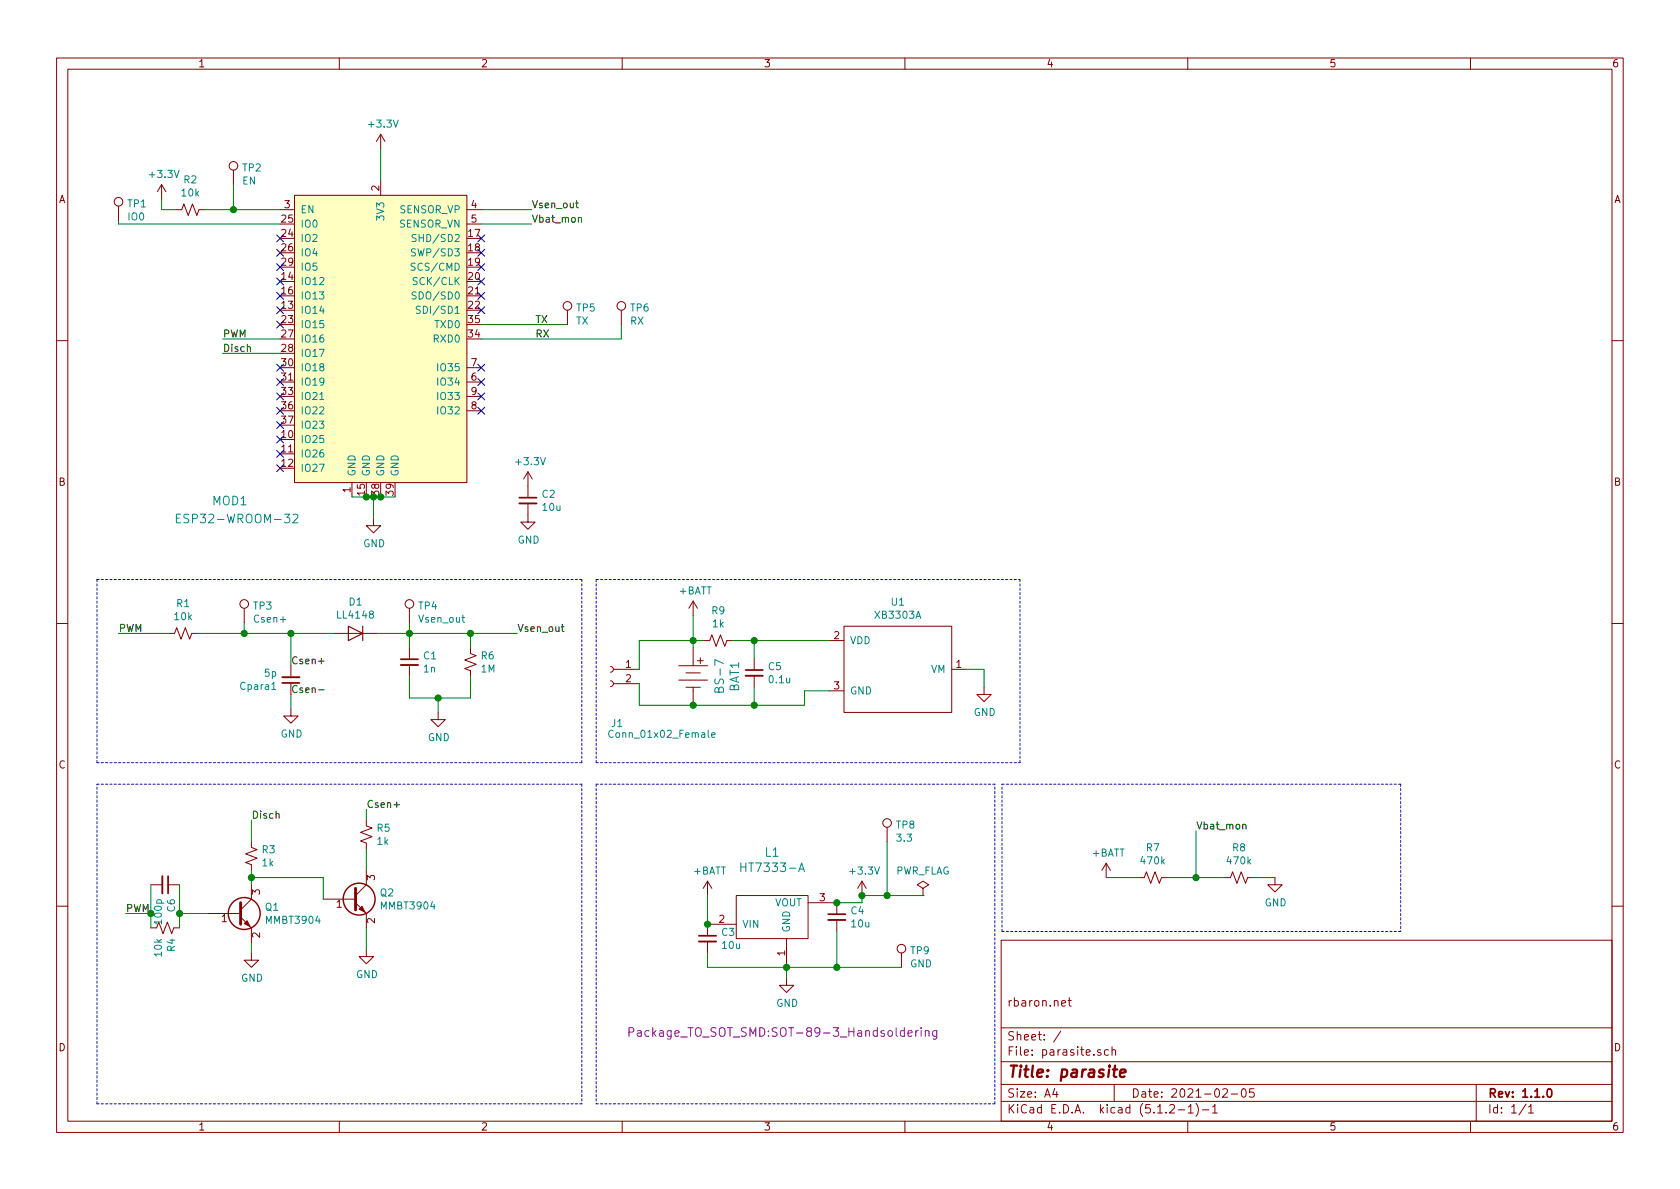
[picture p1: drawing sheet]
EESchema Schematic File Version 4
LIBS:parasite-cache
EELAYER 29 0
EELAYER END
$Descr A4 11693 8268
encoding utf-8
Sheet 1 1
Title "parasite"
Date "2021-02-05"
Rev "1.1.0"
Comp ""
Comment1 "rbaron.net"
Comment2 ""
Comment3 ""
Comment4 ""
$EndDescr
$Comp
L dk_RF-Transceiver-Modules:ESP32-WROOM-32 MOD1
U 1 1
P 2450 1350
F 0 "MOD1" H 1600 -775 60  0000 C CNN
F 1 "ESP32-WROOM-32" H 1650 -900 60  0000 C CNN
F 2 "RF_Module:ESP32-WROOM-32" H 2650 1550 60  0001 L CNN
F 3 "https://www.espressif.com/sites/default/files/documentation/esp32-wroom-32_datasheet_en.pdf" H 2650 1650 60  0001 L CNN
F 4 "1904-1010-1-ND" H 2650 1750 60  0001 L CNN "Digi-Key_PN"
F 5 "ESP32-WROOM-32" H 2650 1850 60  0001 L CNN "MPN"
F 6 "RF/IF and RFID" H 2650 1950 60  0001 L CNN "Category"
F 7 "RF Transceiver Modules" H 2650 2050 60  0001 L CNN "Family"
F 8 "https://www.espressif.com/sites/default/files/documentation/esp32-wroom-32_datasheet_en.pdf" H 2650 2150 60  0001 L CNN "DK_Datasheet_Link"
F 9 "/product-detail/en/espressif-systems/ESP32-WROOM-32/1904-1010-1-ND/8544305" H 2650 2250 60  0001 L CNN "DK_Detail_Page"
F 10 "SMD MODULE, ESP32-D0WDQ6, 32MBIT" H 2650 2350 60  0001 L CNN "Description"
F 11 "Espressif Systems" H 2650 2450 60  0001 L CNN "Manufacturer"
F 12 "Active" H 2650 2550 60  0001 L CNN "Status"
	1    2450 1350
	1    0    0    -1  
$EndComp
Wire Wire Line
	1950 2350 1550 2350
$Comp
L Device:C_Small C2
U 1 1
P 3675 3475
F 0 "C2" H 3767 3521 50  0000 L CNN
F 1 "10u" H 3767 3430 50  0000 L CNN
F 2 "Capacitor_SMD:C_0805_2012Metric" H 3675 3475 50  0001 C CNN
F 3 "~" H 3675 3475 50  0001 C CNN
	1    3675 3475
	1    0    0    -1  
$EndComp
$Comp
L power:GND #PWR0102
U 1 1
P 3675 3575
F 0 "#PWR0102" H 3675 3325 50  0001 C CNN
F 1 "GND" H 3680 3402 50  0000 C CNN
F 2 "" H 3675 3575 50  0001 C CNN
F 3 "" H 3675 3575 50  0001 C CNN
	1    3675 3575
	1    0    0    -1  
$EndComp
$Comp
L power:GND #PWR0103
U 1 1
P 2600 3600
F 0 "#PWR0103" H 2600 3350 50  0001 C CNN
F 1 "GND" H 2605 3427 50  0000 C CNN
F 2 "" H 2600 3600 50  0001 C CNN
F 3 "" H 2600 3600 50  0001 C CNN
	1    2600 3600
	1    0    0    -1  
$EndComp
Wire Wire Line
	2550 3450 2600 3450
Connection ~ 2650 3450
Wire Wire Line
	2650 3450 2750 3450
Wire Wire Line
	2600 3600 2600 3450
Connection ~ 2600 3450
Wire Wire Line
	2600 3450 2650 3450
$Comp
L Device:R_Small_US R2
U 1 1
P 1325 1450
F 0 "R2" V 1530 1450 50  0000 C CNN
F 1 "10k" V 1439 1450 50  0000 C CNN
F 2 "Resistor_SMD:R_0805_2012Metric" V 1255 1450 50  0001 C CNN
F 3 "~" H 1325 1450 50  0001 C CNN
	1    1325 1450
	0    -1   -1   0   
$EndComp
Wire Wire Line
	1425 1450 1625 1450
Wire Wire Line
	1625 1275 1625 1450
Connection ~ 1625 1450
Wire Wire Line
	1625 1450 1950 1450
Wire Wire Line
	1125 1375 1125 1450
Wire Wire Line
	1225 1450 1125 1450
Wire Wire Line
	1950 1550 825  1550
Wire Wire Line
	825  1550 825  1525
Text Label 3725 2250 0    50   ~ 0
TX
Text Label 3725 2350 0    50   ~ 0
RX
$Comp
L Connector:Conn_01x02_Female J1
U 1 1
P 4250 4650
F 0 "J1" H 4250 4275 50  0000 R CNN
F 1 "Conn_01x02_Female" H 4275 4200 50  0000 R CNN
F 2 "Connector_JST:JST_PH_S2B-PH-K_1x02_P2.00mm_Horizontal" H 4250 4650 50  0001 C CNN
F 3 "~" H 4250 4650 50  0001 C CNN
	1    4250 4650
	-1   0    0    -1  
$EndComp
$Comp
L power:+BATT #PWR0107
U 1 1
P 4925 6225
F 0 "#PWR0107" H 4925 6075 50  0001 C CNN
F 1 "+BATT" H 4940 6398 50  0000 C CNN
F 2 "" H 4925 6225 50  0001 C CNN
F 3 "" H 4925 6225 50  0001 C CNN
	1    4925 6225
	1    0    0    -1  
$EndComp
$Comp
L ht7333-a:HT7333-A L1
U 1 1
P 5325 6425
F 0 "L1" H 5375 6928 60  0000 C CNN
F 1 "HT7333-A" H 5375 6822 60  0000 C CNN
F 2 "Package_TO_SOT_SMD:SOT-89-3_Handsoldering" H 5450 5675 60  0000 C CNN
F 3 "" H 5325 6425 60  0000 C CNN
	1    5325 6425
	1    0    0    -1  
$EndComp
Wire Wire Line
	6000 6225 6000 6275
$Comp
L power:GND #PWR0109
U 1 1
P 5475 6800
F 0 "#PWR0109" H 5475 6550 50  0001 C CNN
F 1 "GND" H 5480 6627 50  0000 C CNN
F 2 "" H 5475 6800 50  0001 C CNN
F 3 "" H 5475 6800 50  0001 C CNN
	1    5475 6800
	1    0    0    -1  
$EndComp
$Comp
L Device:C_Small C4
U 1 1
P 5825 6375
F 0 "C4" H 5917 6421 50  0000 L CNN
F 1 "10u" H 5917 6330 50  0000 L CNN
F 2 "Capacitor_SMD:C_0805_2012Metric" H 5825 6375 50  0001 C CNN
F 3 "~" H 5825 6375 50  0001 C CNN
	1    5825 6375
	1    0    0    -1  
$EndComp
$Comp
L Device:C_Small C3
U 1 1
P 4925 6525
F 0 "C3" H 5017 6571 50  0000 L CNN
F 1 "10u" H 5017 6480 50  0000 L CNN
F 2 "Capacitor_SMD:C_0805_2012Metric" H 4925 6525 50  0001 C CNN
F 3 "~" H 4925 6525 50  0001 C CNN
	1    4925 6525
	1    0    0    -1  
$EndComp
Wire Wire Line
	3350 2250 3950 2250
Wire Wire Line
	4325 2350 4325 2250
Wire Wire Line
	3350 2350 4325 2350
Text Label 1550 2350 0    50   ~ 0
PWM
Text Label 825  4400 0    50   ~ 0
PWM
$Comp
L Device:R_Small_US R1
U 1 1
P 1275 4400
F 0 "R1" V 1480 4400 50  0000 C CNN
F 1 "10k" V 1389 4400 50  0000 C CNN
F 2 "Resistor_SMD:R_0805_2012Metric" V 1205 4400 50  0001 C CNN
F 3 "~" H 1275 4400 50  0001 C CNN
	1    1275 4400
	0    -1   -1   0   
$EndComp
Text Label 2025 4625 0    50   ~ 0
Csen+
Wire Wire Line
	2025 4825 2025 4925
$Comp
L power:GND #PWR0110
U 1 1
P 2025 4925
F 0 "#PWR0110" H 2025 4675 50  0001 C CNN
F 1 "GND" H 2030 4752 50  0000 C CNN
F 2 "" H 2025 4925 50  0001 C CNN
F 3 "" H 2025 4925 50  0001 C CNN
	1    2025 4925
	1    0    0    -1  
$EndComp
Text Label 2025 4825 0    50   ~ 0
Csen-
$Comp
L Diode:LL4148 D1
U 1 1
P 2475 4400
F 0 "D1" H 2475 4184 50  0000 C CNN
F 1 "LL4148" H 2475 4275 50  0000 C CNN
F 2 "Diode_SMD:D_MiniMELF" H 2475 4225 50  0001 C CNN
F 3 "http://www.vishay.com/docs/85557/ll4148.pdf" H 2475 4400 50  0001 C CNN
	1    2475 4400
	-1   0    0    1   
$EndComp
$Comp
L Device:C_Small C1
U 1 1
P 2850 4600
F 0 "C1" H 2942 4646 50  0000 L CNN
F 1 "1n" H 2942 4555 50  0000 L CNN
F 2 "Capacitor_SMD:C_0805_2012Metric" H 2850 4600 50  0001 C CNN
F 3 "~" H 2850 4600 50  0001 C CNN
	1    2850 4600
	1    0    0    -1  
$EndComp
$Comp
L Device:R_Small_US R6
U 1 1
P 3275 4600
F 0 "R6" H 3343 4646 50  0000 L CNN
F 1 "1M" H 3343 4555 50  0000 L CNN
F 2 "Resistor_SMD:R_0805_2012Metric" V 3205 4600 50  0001 C CNN
F 3 "~" H 3275 4600 50  0001 C CNN
	1    3275 4600
	1    0    0    -1  
$EndComp
Connection ~ 2025 4400
Wire Wire Line
	2625 4400 2850 4400
Wire Wire Line
	3275 4400 3275 4500
Wire Wire Line
	2850 4500 2850 4400
Connection ~ 2850 4400
Wire Wire Line
	2850 4400 3275 4400
Wire Wire Line
	3275 4400 3600 4400
Connection ~ 3275 4400
Text Label 3600 4400 0    50   ~ 0
Vsen_out
Wire Wire Line
	3350 1450 3700 1450
Text Label 3700 1450 0    50   ~ 0
Vsen_out
Wire Wire Line
	2850 4700 2850 4850
Wire Wire Line
	3275 4850 3275 4700
Wire Wire Line
	3275 4850 3050 4850
Wire Wire Line
	3050 4850 3050 4950
Connection ~ 3050 4850
Wire Wire Line
	3050 4850 2850 4850
$Comp
L power:GND #PWR0111
U 1 1
P 3050 4950
F 0 "#PWR0111" H 3050 4700 50  0001 C CNN
F 1 "GND" H 3055 4777 50  0000 C CNN
F 2 "" H 3050 4950 50  0001 C CNN
F 3 "" H 3050 4950 50  0001 C CNN
	1    3050 4950
	1    0    0    -1  
$EndComp
Wire Wire Line
	2025 4400 2025 4625
Wire Wire Line
	1375 4400 1700 4400
Wire Wire Line
	825  4400 1175 4400
$Comp
L Device:R_Small_US R4
U 1 1
P 1150 6450
F 0 "R4" H 1218 6496 50  0000 L CNN
F 1 "10k" H 1218 6405 50  0000 L CNN
F 2 "Resistor_SMD:R_0805_2012Metric" V 1080 6450 50  0001 C CNN
F 3 "~" H 1150 6450 50  0001 C CNN
	1    1150 6450
	0    1    1    0   
$EndComp
Text Label 875  6350 0    50   ~ 0
PWM
Wire Wire Line
	1450 6350 1250 6350
Wire Wire Line
	1050 6350 875  6350
$Comp
L power:GND #PWR0114
U 1 1
P 1750 6625
F 0 "#PWR0114" H 1750 6375 50  0001 C CNN
F 1 "GND" H 1755 6452 50  0000 C CNN
F 2 "" H 1750 6625 50  0001 C CNN
F 3 "" H 1750 6625 50  0001 C CNN
	1    1750 6625
	1    0    0    -1  
$EndComp
$Comp
L Device:R_Small_US R3
U 1 1
P 1750 5950
F 0 "R3" H 1818 5996 50  0000 L CNN
F 1 "1k" H 1818 5905 50  0000 L CNN
F 2 "Resistor_SMD:R_0805_2012Metric" V 1680 5950 50  0001 C CNN
F 3 "~" H 1750 5950 50  0001 C CNN
	1    1750 5950
	1    0    0    -1  
$EndComp
Wire Wire Line
	1750 5700 1750 5850
$Comp
L Device:R_Small_US R5
U 1 1
P 2550 5800
F 0 "R5" H 2618 5846 50  0000 L CNN
F 1 "1k" H 2618 5755 50  0000 L CNN
F 2 "Resistor_SMD:R_0805_2012Metric" V 2480 5800 50  0001 C CNN
F 3 "~" H 2550 5800 50  0001 C CNN
	1    2550 5800
	1    0    0    -1  
$EndComp
Text Label 2550 5625 0    50   ~ 0
Csen+
Wire Wire Line
	2550 5625 2550 5700
Wire Notes Line
	4050 4025 4050 5300
Wire Notes Line
	4050 5300 675  5300
Wire Notes Line
	675  5300 675  4025
Wire Notes Line
	675  4025 4050 4025
Wire Notes Line
	675  5450 4050 5450
Wire Notes Line
	4050 5450 4050 7675
Wire Notes Line
	4050 7675 675  7675
Wire Notes Line
	675  7675 675  5450
Wire Notes Line
	4150 4025 4150 5300
Wire Notes Line
	4150 5450 4150 7675
Wire Notes Line
	4150 7675 6925 7675
Wire Notes Line
	6925 7675 6925 5450
Wire Notes Line
	6925 5450 4150 5450
Wire Wire Line
	2025 4400 2325 4400
Wire Wire Line
	1700 4325 1700 4400
Connection ~ 1700 4400
Wire Wire Line
	1700 4400 2025 4400
Wire Wire Line
	2850 4325 2850 4400
Connection ~ 4925 6425
Wire Wire Line
	5825 6275 6000 6275
Connection ~ 5825 6275
Wire Wire Line
	4925 6625 4925 6725
Wire Wire Line
	4925 6725 5475 6725
Wire Wire Line
	5475 6725 5825 6725
Wire Wire Line
	5825 6725 5825 6475
Connection ~ 5475 6725
Wire Wire Line
	5475 6800 5475 6725
Wire Wire Line
	2550 6050 2550 5900
Wire Wire Line
	1750 6550 1750 6625
$Comp
L Device:C_Small C6
U 1 1
P 1150 6150
F 0 "C6" H 1242 6196 50  0000 L CNN
F 1 "100p" H 1242 6105 50  0000 L CNN
F 2 "Capacitor_SMD:C_0805_2012Metric" H 1150 6150 50  0001 C CNN
F 3 "~" H 1150 6150 50  0001 C CNN
	1    1150 6150
	0    1    1    0   
$EndComp
Wire Wire Line
	1250 6150 1250 6350
Wire Wire Line
	1050 6150 1050 6350
Connection ~ 1050 6350
Wire Wire Line
	1050 6350 1050 6450
Wire Wire Line
	1250 6450 1250 6350
Connection ~ 1250 6350
NoConn ~ 3350 1650
NoConn ~ 3350 1750
NoConn ~ 3350 1850
NoConn ~ 3350 1950
NoConn ~ 3350 2050
NoConn ~ 3350 2150
NoConn ~ 3350 2550
NoConn ~ 3350 2650
NoConn ~ 3350 2750
NoConn ~ 3350 2850
NoConn ~ 1950 3250
NoConn ~ 1950 3150
NoConn ~ 1950 3050
NoConn ~ 1950 2950
NoConn ~ 1950 2850
NoConn ~ 1950 2750
NoConn ~ 1950 2650
NoConn ~ 1950 2550
NoConn ~ 1950 2250
NoConn ~ 1950 2150
NoConn ~ 1950 2050
NoConn ~ 1950 1950
NoConn ~ 1950 1850
NoConn ~ 1950 1750
NoConn ~ 1950 1650
Wire Wire Line
	2450 3450 2550 3450
Connection ~ 2550 3450
$Comp
L power:+3.3V #PWR0104
U 1 1
P 2650 1025
F 0 "#PWR0104" H 2650 875 50  0001 C CNN
F 1 "+3.3V" H 2665 1198 50  0000 C CNN
F 2 "" H 2650 1025 50  0001 C CNN
F 3 "" H 2650 1025 50  0001 C CNN
	1    2650 1025
	1    0    0    -1  
$EndComp
$Comp
L power:+3.3V #PWR0117
U 1 1
P 1125 1375
F 0 "#PWR0117" H 1125 1225 50  0001 C CNN
F 1 "+3.3V" H 1140 1548 50  0000 C CNN
F 2 "" H 1125 1375 50  0001 C CNN
F 3 "" H 1125 1375 50  0001 C CNN
	1    1125 1375
	1    0    0    -1  
$EndComp
$Comp
L power:+3.3V #PWR0112
U 1 1
P 6000 6225
F 0 "#PWR0112" H 6000 6075 50  0001 C CNN
F 1 "+3.3V" H 6015 6398 50  0000 C CNN
F 2 "" H 6000 6225 50  0001 C CNN
F 3 "" H 6000 6225 50  0001 C CNN
	1    6000 6225
	1    0    0    -1  
$EndComp
Wire Wire Line
	2650 1025 2650 1250
Wire Wire Line
	4925 6225 4925 6425
$Comp
L power:+3.3V #PWR0101
U 1 1
P 3675 3375
F 0 "#PWR0101" H 3675 3225 50  0001 C CNN
F 1 "+3.3V" H 3690 3548 50  0000 C CNN
F 2 "" H 3675 3375 50  0001 C CNN
F 3 "" H 3675 3375 50  0001 C CNN
	1    3675 3375
	1    0    0    -1  
$EndComp
$Comp
L Connector:TestPoint TP3
U 1 1
P 1700 4325
F 0 "TP3" H 1758 4443 50  0000 L CNN
F 1 "Csen+" H 1758 4352 50  0000 L CNN
F 2 "TestPoint:TestPoint_Pad_D1.0mm" H 1900 4325 50  0001 C CNN
F 3 "~" H 1900 4325 50  0001 C CNN
	1    1700 4325
	1    0    0    -1  
$EndComp
$Comp
L Connector:TestPoint TP4
U 1 1
P 2850 4325
F 0 "TP4" H 2908 4443 50  0000 L CNN
F 1 "Vsen_out" H 2908 4352 50  0000 L CNN
F 2 "TestPoint:TestPoint_Pad_D1.0mm" H 3050 4325 50  0001 C CNN
F 3 "~" H 3050 4325 50  0001 C CNN
	1    2850 4325
	1    0    0    -1  
$EndComp
$Comp
L Connector:TestPoint TP2
U 1 1
P 1625 1275
F 0 "TP2" H 1683 1393 50  0000 L CNN
F 1 "EN" H 1683 1302 50  0000 L CNN
F 2 "TestPoint:TestPoint_Pad_D1.0mm" H 1825 1275 50  0001 C CNN
F 3 "~" H 1825 1275 50  0001 C CNN
	1    1625 1275
	1    0    0    -1  
$EndComp
$Comp
L power:PWR_FLAG #FLG0101
U 1 1
P 6425 6225
F 0 "#FLG0101" H 6425 6300 50  0001 C CNN
F 1 "PWR_FLAG" H 6425 6398 50  0000 C CNN
F 2 "" H 6425 6225 50  0001 C CNN
F 3 "~" H 6425 6225 50  0001 C CNN
	1    6425 6225
	1    0    0    -1  
$EndComp
Wire Wire Line
	6425 6225 6175 6225
Connection ~ 6000 6225
$Comp
L Connector:TestPoint TP5
U 1 1
P 3950 2250
F 0 "TP5" H 4008 2368 50  0000 L CNN
F 1 "TX" H 4008 2277 50  0000 L CNN
F 2 "TestPoint:TestPoint_Pad_D1.0mm" H 4150 2250 50  0001 C CNN
F 3 "~" H 4150 2250 50  0001 C CNN
	1    3950 2250
	1    0    0    -1  
$EndComp
$Comp
L Connector:TestPoint TP6
U 1 1
P 4325 2250
F 0 "TP6" H 4383 2368 50  0000 L CNN
F 1 "RX" H 4383 2277 50  0000 L CNN
F 2 "TestPoint:TestPoint_Pad_D1.0mm" H 4525 2250 50  0001 C CNN
F 3 "~" H 4525 2250 50  0001 C CNN
	1    4325 2250
	1    0    0    -1  
$EndComp
$Comp
L Connector:TestPoint TP1
U 1 1
P 825 1525
F 0 "TP1" H 883 1643 50  0000 L CNN
F 1 "IO0" H 883 1552 50  0000 L CNN
F 2 "TestPoint:TestPoint_Pad_D1.0mm" H 1025 1525 50  0001 C CNN
F 3 "~" H 1025 1525 50  0001 C CNN
	1    825  1525
	1    0    0    -1  
$EndComp
$Comp
L Device:C_Small Cpara1
U 1 1
P 2025 4725
F 0 "Cpara1" H 2117 4771 50  0000 L CNN
F 1 "5p" H 2117 4680 50  0000 L CNN
F 2 "Capacitor_SMD:C_0805_2012Metric" H 2025 4725 50  0001 C CNN
F 3 "~" H 2025 4725 50  0001 C CNN
	1    2025 4725
	-1   0    0    1   
$EndComp
$Comp
L Transistor_BJT:MMBT3904 Q1
U 1 1
P 1650 6350
F 0 "Q1" H 1841 6396 50  0000 L CNN
F 1 "MMBT3904" H 1841 6305 50  0000 L CNN
F 2 "Package_TO_SOT_SMD:SOT-23" H 1850 6275 50  0001 L CIN
F 3 "https://www.fairchildsemi.com/datasheets/2N/2N3904.pdf" H 1650 6350 50  0001 L CNN
	1    1650 6350
	1    0    0    -1  
$EndComp
$Comp
L Transistor_BJT:MMBT3904 Q2
U 1 1
P 2450 6250
F 0 "Q2" H 2641 6296 50  0000 L CNN
F 1 "MMBT3904" H 2641 6205 50  0000 L CNN
F 2 "Package_TO_SOT_SMD:SOT-23" H 2650 6175 50  0001 L CIN
F 3 "https://www.fairchildsemi.com/datasheets/2N/2N3904.pdf" H 2450 6250 50  0001 L CNN
	1    2450 6250
	1    0    0    -1  
$EndComp
Wire Wire Line
	1750 6050 1750 6100
$Comp
L power:GND #PWR0116
U 1 1
P 2550 6600
F 0 "#PWR0116" H 2550 6350 50  0001 C CNN
F 1 "GND" H 2555 6427 50  0000 C CNN
F 2 "" H 2550 6600 50  0001 C CNN
F 3 "" H 2550 6600 50  0001 C CNN
	1    2550 6600
	1    0    0    -1  
$EndComp
Wire Wire Line
	2550 6450 2550 6600
Wire Wire Line
	1750 6100 2250 6100
Wire Wire Line
	2250 6100 2250 6250
Connection ~ 1750 6100
Wire Wire Line
	1750 6100 1750 6150
$Comp
L Connector:TestPoint TP8
U 1 1
P 6175 5850
F 0 "TP8" H 6233 5968 50  0000 L CNN
F 1 "3.3" H 6233 5877 50  0000 L CNN
F 2 "TestPoint:TestPoint_Pad_D1.0mm" H 6375 5850 50  0001 C CNN
F 3 "~" H 6375 5850 50  0001 C CNN
	1    6175 5850
	1    0    0    -1  
$EndComp
Wire Wire Line
	6175 5850 6175 6225
Connection ~ 6175 6225
Wire Wire Line
	6175 6225 6000 6225
$Comp
L Connector:TestPoint TP9
U 1 1
P 6275 6725
F 0 "TP9" H 6333 6843 50  0000 L CNN
F 1 "GND" H 6333 6752 50  0000 L CNN
F 2 "TestPoint:TestPoint_Pad_D1.0mm" H 6475 6725 50  0001 C CNN
F 3 "~" H 6475 6725 50  0001 C CNN
	1    6275 6725
	1    0    0    -1  
$EndComp
Wire Wire Line
	5825 6725 6275 6725
Connection ~ 5825 6725
Wire Wire Line
	3350 1550 3700 1550
Text Label 3700 1550 0    50   ~ 0
Vbat_mon
$Comp
L Device:R_Small_US R7
U 1 1
P 8025 6100
F 0 "R7" V 8230 6100 50  0000 C CNN
F 1 "470k" V 8139 6100 50  0000 C CNN
F 2 "Resistor_SMD:R_0805_2012Metric" V 7955 6100 50  0001 C CNN
F 3 "~" H 8025 6100 50  0001 C CNN
	1    8025 6100
	0    -1   -1   0   
$EndComp
$Comp
L Device:R_Small_US R8
U 1 1
P 8625 6100
F 0 "R8" V 8830 6100 50  0000 C CNN
F 1 "470k" V 8739 6100 50  0000 C CNN
F 2 "Resistor_SMD:R_0805_2012Metric" V 8555 6100 50  0001 C CNN
F 3 "~" H 8625 6100 50  0001 C CNN
	1    8625 6100
	0    -1   -1   0   
$EndComp
$Comp
L power:+BATT #PWR0118
U 1 1
P 7700 6100
F 0 "#PWR0118" H 7700 5950 50  0001 C CNN
F 1 "+BATT" H 7715 6273 50  0000 C CNN
F 2 "" H 7700 6100 50  0001 C CNN
F 3 "" H 7700 6100 50  0001 C CNN
	1    7700 6100
	1    0    0    -1  
$EndComp
Wire Wire Line
	7700 6100 7925 6100
Wire Wire Line
	8125 6100 8325 6100
$Comp
L power:GND #PWR0119
U 1 1
P 8875 6100
F 0 "#PWR0119" H 8875 5850 50  0001 C CNN
F 1 "GND" H 8880 5927 50  0000 C CNN
F 2 "" H 8875 6100 50  0001 C CNN
F 3 "" H 8875 6100 50  0001 C CNN
	1    8875 6100
	1    0    0    -1  
$EndComp
Wire Wire Line
	8725 6100 8875 6100
Wire Wire Line
	8325 6100 8325 5775
Connection ~ 8325 6100
Wire Wire Line
	8325 6100 8525 6100
Text Label 8325 5775 0    50   ~ 0
Vbat_mon
Wire Notes Line
	6975 6475 6975 5450
Wire Notes Line
	6975 5450 9750 5450
Wire Notes Line
	9750 5450 9750 6475
Wire Notes Line
	9750 6475 6975 6475
Text Label 1550 2450 0    50   ~ 0
Disch
Wire Wire Line
	1950 2450 1550 2450
Text Label 1750 5700 0    50   ~ 0
Disch
$Comp
L parasite-rescue:BS-7-dk_Battery-Holders-Clips-Contacts BAT1
U 1 1
P 4825 4700
F 0 "BAT1" V 5112 4700 60  0000 C CNN
F 1 "BS-7" V 5006 4700 60  0000 C CNN
F 2 "Battery:BatteryHolder_Keystone_3008_1x2450" H 5025 4900 60  0001 L CNN
F 3 "http://www.memoryprotectiondevices.com/datasheets/BS-7-datasheet.pdf" V 5025 5000 60  0001 L CNN
F 4 "BS-7-ND" H 5025 5100 60  0001 L CNN "Digi-Key_PN"
F 5 "BS-7" H 5025 5200 60  0001 L CNN "MPN"
F 6 "Battery Products" H 5025 5300 60  0001 L CNN "Category"
F 7 "Battery Holders, Clips, Contacts" H 5025 5400 60  0001 L CNN "Family"
F 8 "http://www.memoryprotectiondevices.com/datasheets/BS-7-datasheet.pdf" H 5025 5500 60  0001 L CNN "DK_Datasheet_Link"
F 9 "/product-detail/en/mpd-memory-protection-devices/BS-7/BS-7-ND/389447" H 5025 5600 60  0001 L CNN "DK_Detail_Page"
F 10 "BATTERY HOLDER COIN 20MM PC PIN" H 5025 5700 60  0001 L CNN "Description"
F 11 "MPD (Memory Protection Devices)" H 5025 5800 60  0001 L CNN "Manufacturer"
F 12 "Active" H 5025 5900 60  0001 L CNN "Status"
	1    4825 4700
	1    0    0    -1  
$EndComp
$Comp
L Device:R_Small_US R9
U 1 1
P 5000 4450
F 0 "R9" V 5205 4450 50  0000 C CNN
F 1 "1k" V 5114 4450 50  0000 C CNN
F 2 "Resistor_SMD:R_0805_2012Metric" V 4930 4450 50  0001 C CNN
F 3 "~" H 5000 4450 50  0001 C CNN
	1    5000 4450
	0    -1   -1   0   
$EndComp
Wire Wire Line
	4825 4500 4825 4450
Wire Wire Line
	4825 4450 4900 4450
$Comp
L Device:C_Small C5
U 1 1
P 5250 4675
F 0 "C5" H 5342 4721 50  0000 L CNN
F 1 "0.1u" H 5342 4630 50  0000 L CNN
F 2 "Capacitor_SMD:C_0805_2012Metric" H 5250 4675 50  0001 C CNN
F 3 "~" H 5250 4675 50  0001 C CNN
	1    5250 4675
	1    0    0    -1  
$EndComp
Wire Wire Line
	5250 4575 5250 4450
Wire Wire Line
	5100 4450 5250 4450
Wire Wire Line
	5250 4775 5250 4900
Wire Wire Line
	4825 4900 5250 4900
$Comp
L parasite:XB3303A U1
U 1 1
P 6225 4650
F 0 "U1" H 6200 4185 50  0000 C CNN
F 1 "XB3303A" H 6200 4276 50  0000 C CNN
F 2 "Package_TO_SOT_SMD:SOT-23" H 6225 4650 50  0001 C CNN
F 3 "" H 6225 4650 50  0001 C CNN
	1    6225 4650
	-1   0    0    1   
$EndComp
Wire Wire Line
	5250 4900 5600 4900
Wire Wire Line
	5600 4900 5600 4800
Wire Wire Line
	5600 4800 5775 4800
Connection ~ 5250 4900
Connection ~ 4825 4450
$Comp
L power:+BATT #PWR0105
U 1 1
P 4825 4275
F 0 "#PWR0105" H 4825 4125 50  0001 C CNN
F 1 "+BATT" H 4840 4448 50  0000 C CNN
F 2 "" H 4825 4275 50  0001 C CNN
F 3 "" H 4825 4275 50  0001 C CNN
	1    4825 4275
	1    0    0    -1  
$EndComp
Wire Wire Line
	6725 4650 6850 4650
Wire Wire Line
	6850 4650 6850 4775
$Comp
L power:GND #PWR0106
U 1 1
P 6850 4775
F 0 "#PWR0106" H 6850 4525 50  0001 C CNN
F 1 "GND" H 6855 4602 50  0000 C CNN
F 2 "" H 6850 4775 50  0001 C CNN
F 3 "" H 6850 4775 50  0001 C CNN
	1    6850 4775
	1    0    0    -1  
$EndComp
Wire Wire Line
	4450 4650 4450 4450
Wire Wire Line
	4450 4450 4825 4450
Wire Wire Line
	4450 4750 4450 4900
Wire Wire Line
	4450 4900 4825 4900
Connection ~ 4825 4900
Wire Wire Line
	5250 4450 5775 4450
Connection ~ 5250 4450
Wire Wire Line
	4825 4275 4825 4450
Wire Notes Line
	4150 4025 7100 4025
Wire Notes Line
	7100 4025 7100 5300
Wire Notes Line
	4150 5300 7100 5300
$EndSCHEMATC
